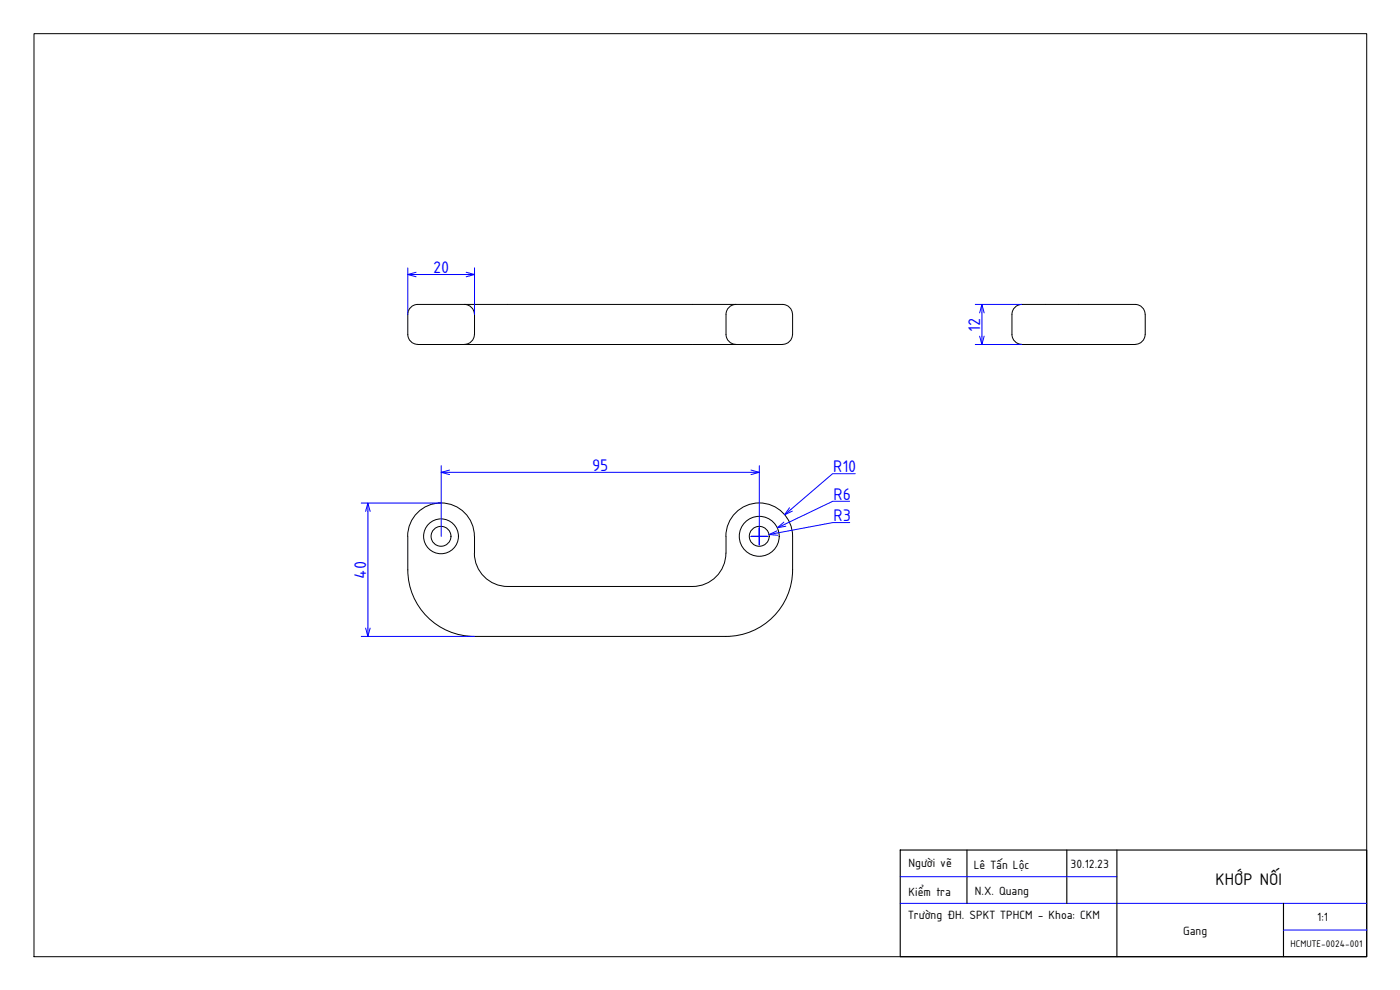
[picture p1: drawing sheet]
<svg xmlns="http://www.w3.org/2000/svg" width="420mm" height="297mm" viewBox="0 0 420 297" stroke-linecap="round" stroke-linejoin="round" font-family="sans-serif">
<!-- layer: 0 -->
<g fill="none" stroke="#000" stroke-width=".3">
<path d="M139.4 91.3a2.98 2.98 0 0 1 3 3v6.1M220.9 91.3a2.98 2.98 0 0 0-3 3v6.1M343.7 94.3a2.98 2.98 0 0 0-3-3h-34a2.98 2.98 0 0 0-3 3v6.1M343.7 94.3v6.1M122.4 100.3a2.98 2.98 0 0 0 3 3M122.4 100.4v-6.1a2.98 2.98 0 0 1 3-3h109.5a2.98 2.98 0 0 1 2.9 3l.1 6.1M125.4 103.4h109.5M142.4 100.3a2.98 2.98 0 0 1-3 3M217.9 100.3a2.98 2.98 0 0 0 3 3M237.8 100.3a2.98 2.98 0 0 1-3 3M303.7 100.3a2.98 2.98 0 0 0 3 3M306.7 103.4h34"/>
<path d="M343.7 100.3a2.98 2.98 0 0 1-3 3M122.4 170.9a20 20 0 0 0 20 20.1h75.5a20 20 0 0 0 20-20.1M122.4 171l-.1-10.1a10 10 0 0 1 10.1-10 10 10 0 0 1 10 10 18.1 18.1 0 0 0 .6 8.7 10 10 0 0 0 9.4 6.4h55.5a10 10 0 0 0 9.9-10l.1-5.1a10 10 0 0 1 10-10 10 10 0 0 1 10 10v10.1"/>
<circle cx="132.4" cy="160.9" r="5.2"/>
<circle cx="132.4" cy="160.9" r="2.98"/>
<circle cx="227.9" cy="160.9" r="6"/>
<circle cx="227.9" cy="160.9" r="2.98"/>
</g>
<!-- layer: NetDam -->
<path d="M10.2 10.1h400v276.9h-400z" fill="none" stroke="#000" stroke-width=".3"/>
<path d="M270.2 255h140v32h-140zM290.2 255v16M320.2 255v16M335.2 255v32M385.2 271v16" fill="none" stroke="#000" stroke-width=".34"/>
<!-- layer: Netmanh -->
<g fill="none" stroke="#00f" stroke-width=".3">
<path d="M122.4 80.4v13.9M124.9 82.4h15M142.4 80.4v13.9M292.7 91.3h14M294.7 93.9v7M292.7 103.4h14M132.4 139.7v21.2M227.9 139.7v23.8M108.4 150.9h24M110.4 153.4v35.1M134.9 141.7h90.5M255 150.4h-5.1l-14.4 6.9"/>
<path d="M255 156.8h-5l-16.7 3.1M256.7 142.1h-6.8l-12.5 10.8M225.4 160.9h5M108.4 191h34M270.2 271h140M270.2 263h65M385.2 279h25"/>
</g>
<!-- layer: 0 -->
<g fill="none" stroke="#00f" stroke-width=".3">
<path d="M122.4 82.4h2.5M124.9 81.7l-2.5 .7 2.5 .6M139.9 81.7l2.5 .7-2.5 .6M139.9 82.4h2.5M294 93.9l.7-2.6 .7 2.6M294.7 91.3v2.6M294 100.9l.7 2.5 .7-2.5M294.7 100.9v2.5M109.7 153.4l.7-2.5 .7 2.5M110.4 150.9v2.5M132.4 141.7h2.5M134.9 141l-2.5 .7 2.5 .7"/>
<path d="M225.4 141l2.5 .7-2.5 .7M225.4 141.7h2.5M233.2 159.3l-2.4 1.1 2.6 .2M233.3 159.9l-2.5 .5M235.2 156.7l-1.9 1.7 2.5-.5M235.5 157.3l-2.2 1.1M236.9 152.3l-1.4 2.2 2.3-1.1M237.4 152.9l-1.9 1.6M109.7 188.5l.7 2.5 .7-2.5M110.4 188.5v2.5"/>
</g>
<g font-size="5.4" fill="#00f">
<text x="130" y="81.9">20</text>
<text x="294.2" y="99.5" transform="rotate(-90 294.2 99.5)">12</text>
<text x="177.7" y="141.2">95</text>
<text x="250" y="141.6">R10</text>
<text x="250.1" y="149.9">R6</text>
<text x="250.1" y="156.3">R3</text>
<text x="109.9" y="173.6" transform="rotate(-90 109.9 173.6)">40</text>
</g>
<text font-size="5.4" x="364.8" y="265.5">KHỚP NỐI</text>
<g font-size="3.9">
<text x="272.7" y="260.1">Người vẽ</text>
<text x="292.2" y="260.7">Lê Tấn Lộc</text>
<text x="321.3" y="260.3">30.12.23</text>
<text x="272.7" y="268.7">Kiểm tra</text>
<text x="292.6" y="268.5">N.X. Quang</text>
<text x="272.5" y="275.8">Trường ĐH. SPKT TPHCM - Khoa: CKM</text>
<text x="355" y="280.6">Gang</text>
<text x="395.3" y="276.3">1:1</text>
</g>
<text font-size="3.1" x="387.3" y="284">HCMUTE-0024-001</text>
</svg>
